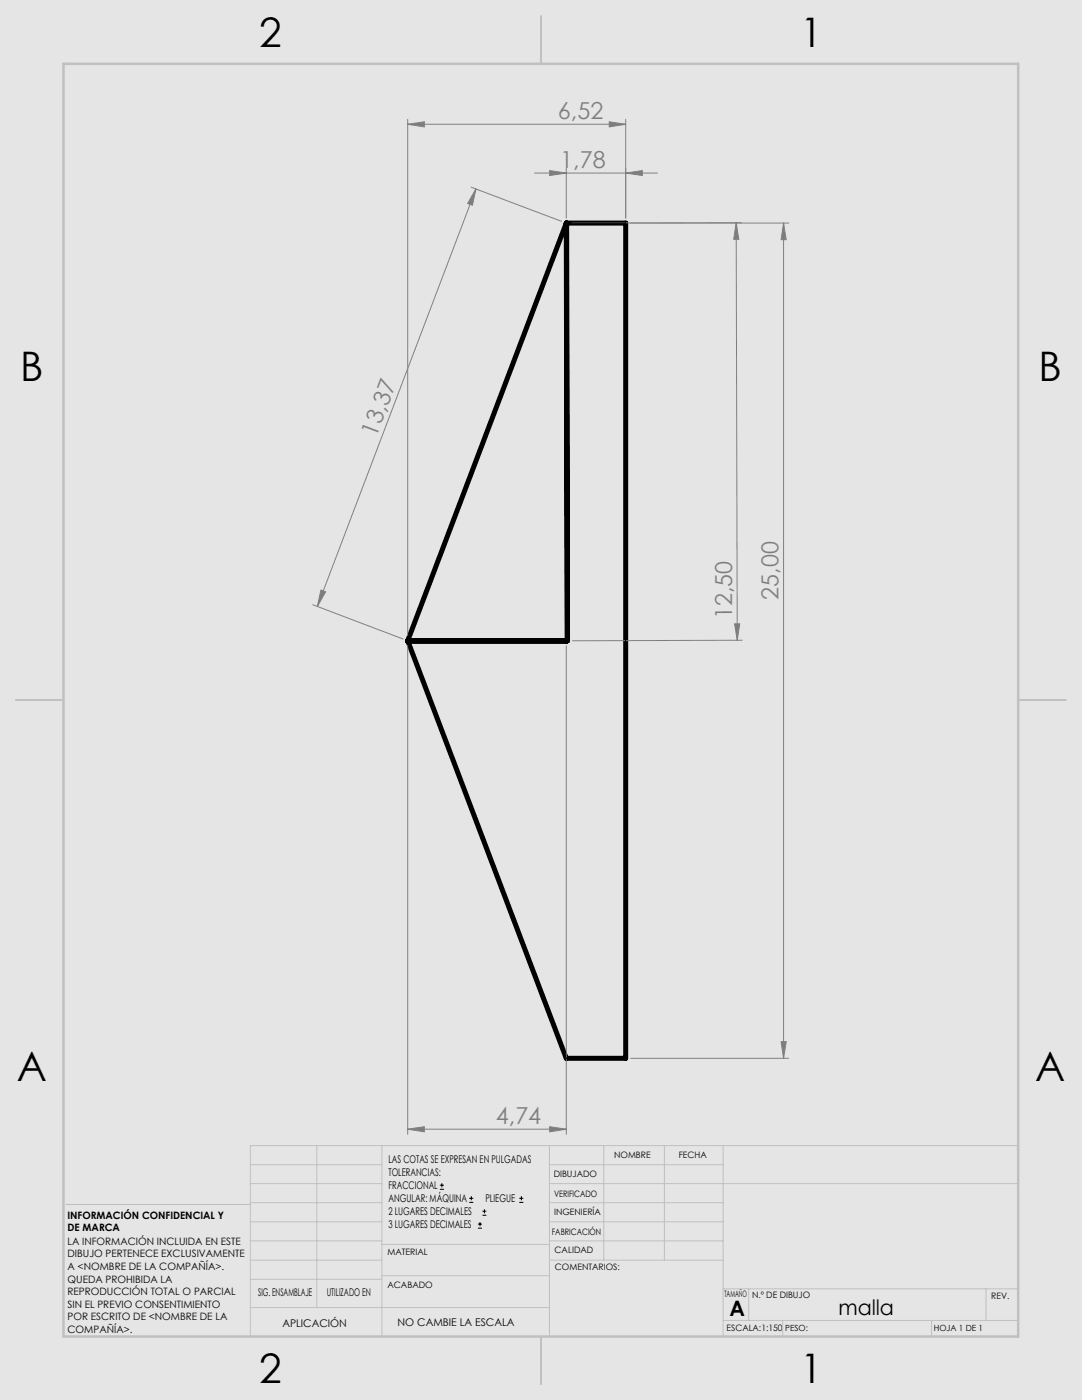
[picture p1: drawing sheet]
<svg xmlns="http://www.w3.org/2000/svg" width="216mm" height="279mm" viewBox="0 0 216 279" stroke-linecap="round" stroke-linejoin="round" font-family="sans-serif">
<path d="M0 0h215.9v279.4h-215.9z" fill="none" stroke="#e6e6db" stroke-width=".2"/>
<path d="M0 0h215.9v279.4h-215.9z" fill="#e6e6db"/>
<path d="M113 44.5l.2 83.4-.1-83.4M113 44.5h11.8v166.7h-11.8l-31.6-83.2M113 44.5l-31.6 83.4M81.4 127.9h31.6l-31.6 .1M81.4 127.9v.1" fill="none" stroke="#000" stroke-width="1"/>
<g fill="none" stroke="#000" stroke-width=".2">
<path d="M113 44.5h11.8v166.7h-11.8l-31.6-83.3zM87.8 237.3h.8M87.8 236.5h.8M88.2 236.1v.9M93.6 240h.8M93.6 239.1h.8M94.1 238.7v.8M103.6 240h.8M103.6 239.1h.8M104 238.7v.8M95.4 245.1h.8M95.4 244.3h.8"/>
<path d="M95.8 243.9v.8M96.3 242.5h.7M96.3 241.7h.7M96.7 241.3v.8"/>
</g>
<g fill="none" stroke="#808080" stroke-width=".2">
<path d="M81.4 24.8l3.3-.5v1zM81.4 23.8v103.1M81.4 24.8h43.4M94 37.4l18 6.8M95 37.7l-31.7 83.3M95 37.7l-.7 3.3-1-.4zM106.6 34.5h24.6M109.7 34l3.3 .5-3.3 .5zM113 33.5v10M121.6 24.3l3.2 .5-3.2 .5zM124.8 34.5l3.4-.5v1zM124.8 23.8v19.7"/>
<path d="M114 44.5h43.4M146.9 44.5l.5 3.3h-1zM146.9 44.4l.2 83.4M156.4 44.5l.5 3.3h-1zM156.4 44.5v166.7M64 117.8l1 .3-1.7 2.9zM62.4 120.7l18 6.8M81.4 128.9v97.5M113 128.9v97.5M146.6 124.5h1l-.5 3.3zM148.1 127.8l-33.9 .1M125.8 211.2h31.6"/>
<path d="M155.9 207.9h1l-.5 3.3zM81.4 225.4l3.3-.5v1zM81.4 225.4h31.6M109.7 224.9l3.3 .5-3.3 .5z"/>
</g>
<g fill="none" stroke="#c0c0c0" stroke-width=".2">
<path d="M50 232.4h26.2M50 236.2h26.2M63.2 228.6v32.3M76.2 228.6v38.1M109.6 228.6v38.1M109.6 232.4h34.7M109.6 236.2h93.6M120.5 228.6v22.9M132.6 228.6v22.9M144.3 228.6v38.1M203.2 228.6h-153.2v38.1M13.2 240.4h36.8"/>
<path d="M50 243.8h26.2M50 251.5h26.2M50 240h26.2M50 247.7h26.2M50 255.3h26.2M76.2 254.6h33.4M76.2 248.4h33.4M109.6 243.8h34.7M109.6 251.5h34.7M109.6 240h34.7M109.6 247.7h34.7M144.3 257.2h58.9"/>
<path d="M149.4 257.2v6.3M196.7 257.2v6.3M50 260.9h59.6M144.3 263.5h58.9M156.2 263.5v3.2M185.9 263.5v3.2"/>
</g>
<path d="M108 3.2v9.5M3.1 139.7h9.6M203.2 139.7h9.5M108 266.7v9.6" fill="none" stroke="#c0c0c0" stroke-width=".25"/>
<path d="M12.7 12.7h190.5v254h-190.5z" fill="none" stroke="#c0c0c0" stroke-width=".5"/>
<g fill="#808080">
<path d="M81.4 225.4l3.3-.5v1zM109.7 224.9l3.3 .5-3.3 .5z"/>
<path d="M146.6 124.5h1l-.5 3.3zM146.9 44.5l.5 3.3h-1z"/>
<path d="M81.4 24.8l3.3-.5v1zM121.6 24.3l3.2 .5-3.2 .5z"/>
<path d="M124.8 34.5l3.4-.5v1zM109.7 34l3.3 .5-3.3 .5z"/>
<path d="M95 37.7l-.7 3.3-1-.4zM64 117.8l1 .3-1.7 2.9z"/>
<path d="M155.9 207.9h1l-.5 3.3zM156.4 44.5l.5 3.3h-1z"/>
</g>
<g font-size="8.1">
<text x="51.7" y="9.3">2</text>
<text x="159.7" y="9.3">1</text>
<text x="4" y="76">B</text>
<text x="207.2" y="76">B</text>
<text x="3.3" y="215.7">A</text>
<text x="206.5" y="215.7">A</text>
<text x="51.7" y="276">2</text>
<text x="159.7" y="276">1</text>
</g>
<g font-size="4.7" fill="#808080">
<text x="111.3" y="23.8">6,52</text>
<text x="111.8" y="33.5">1,78</text>
<text x="75.1" y="87.3" transform="rotate(-69 75.1 87.3)">13,37</text>
<text x="155.4" y="119.7" transform="rotate(-90 155.4 119.7)">25,00</text>
<text x="146.1" y="123.6" transform="rotate(-90 146.1 123.6)">12,50</text>
<text x="99" y="224.3">4,74</text>
</g>
<g font-size="4.2">
<text x="145.6" y="262.7">A</text>
<text x="167.3" y="262.4">malla</text>
</g>
<g font-size="2.1">
<text x="77.5" y="232.2">LAS COTAS SE EXPRESAN EN PULGADAS</text>
<text x="77.5" y="234.7">TOLERANCIAS:</text>
<text x="77.5" y="237.3">FRACCIONAL</text>
<text x="77.5" y="239.9">ANGULAR: MÁQUINA</text>
<text x="96.9" y="239.9">PLIEGUE</text>
<text x="77.5" y="242.5">2 LUGARES DECIMALES</text>
<text x="77.5" y="245.1">3 LUGARES DECIMALES</text>
<text x="51.5" y="258.7">SIG. ENSAMBLAJE</text>
<text x="65.2" y="258.6">UTILIZADO EN</text>
<text x="56.3" y="264.8">APLICACIÓN</text>
<text x="79.3" y="264.6">NO CAMBIE LA ESCALA</text>
</g>
<g font-size="2">
<text x="13.5" y="243.2">INFORMACIÓN CONFIDENCIAL Y</text>
<text x="13.5" y="245.8">DE MARCA</text>
<text x="13.5" y="248.4">LA INFORMACIÓN INCLUIDA EN ESTE</text>
<text x="13.5" y="250.9">DIBUJO PERTENECE EXCLUSIVAMENTE</text>
<text x="13.5" y="253.4">A &lt;NOMBRE DE LA COMPAÑÍA&gt;.</text>
<text x="13.5" y="256">QUEDA PROHIBIDA LA</text>
<text x="13.5" y="258.5">REPRODUCCIÓN TOTAL O PARCIAL</text>
<text x="13.5" y="261">SIN EL PREVIO CONSENTIMIENTO</text>
<text x="13.5" y="263.5">POR ESCRITO DE &lt;NOMBRE DE LA</text>
<text x="13.5" y="266">COMPAÑÍA&gt;.</text>
</g>
<g font-size="1.8">
<text x="122.5" y="231.1">NOMBRE</text>
<text x="135.4" y="231.1">FECHA</text>
<text x="110.5" y="234.8">DIBUJADO</text>
<text x="110.5" y="238.9">VERIFICADO</text>
<text x="110.6" y="242.5">INGENIERÍA</text>
<text x="77.3" y="250.5">MATERIAL</text>
<text x="110.1" y="246.4">FABRICACIÓN</text>
<text x="110.7" y="250">CALIDAD</text>
<text x="77.3" y="257">ACABADO</text>
<text x="110.7" y="253.5">COMENTARIOS:</text>
<text x="144.5" y="258.9">TAMAÑO</text>
<text x="150.1" y="259.1">N.º DE DIBUJO</text>
<text x="197.8" y="259.2">REV.</text>
<text x="145" y="265.7">ESCALA:1:150</text>
</g>
<g font-size="1.7">
<text x="156.7" y="265.7">PESO:</text>
<text x="186.3" y="265.7">HOJA 1 DE 1</text>
</g>
</svg>
